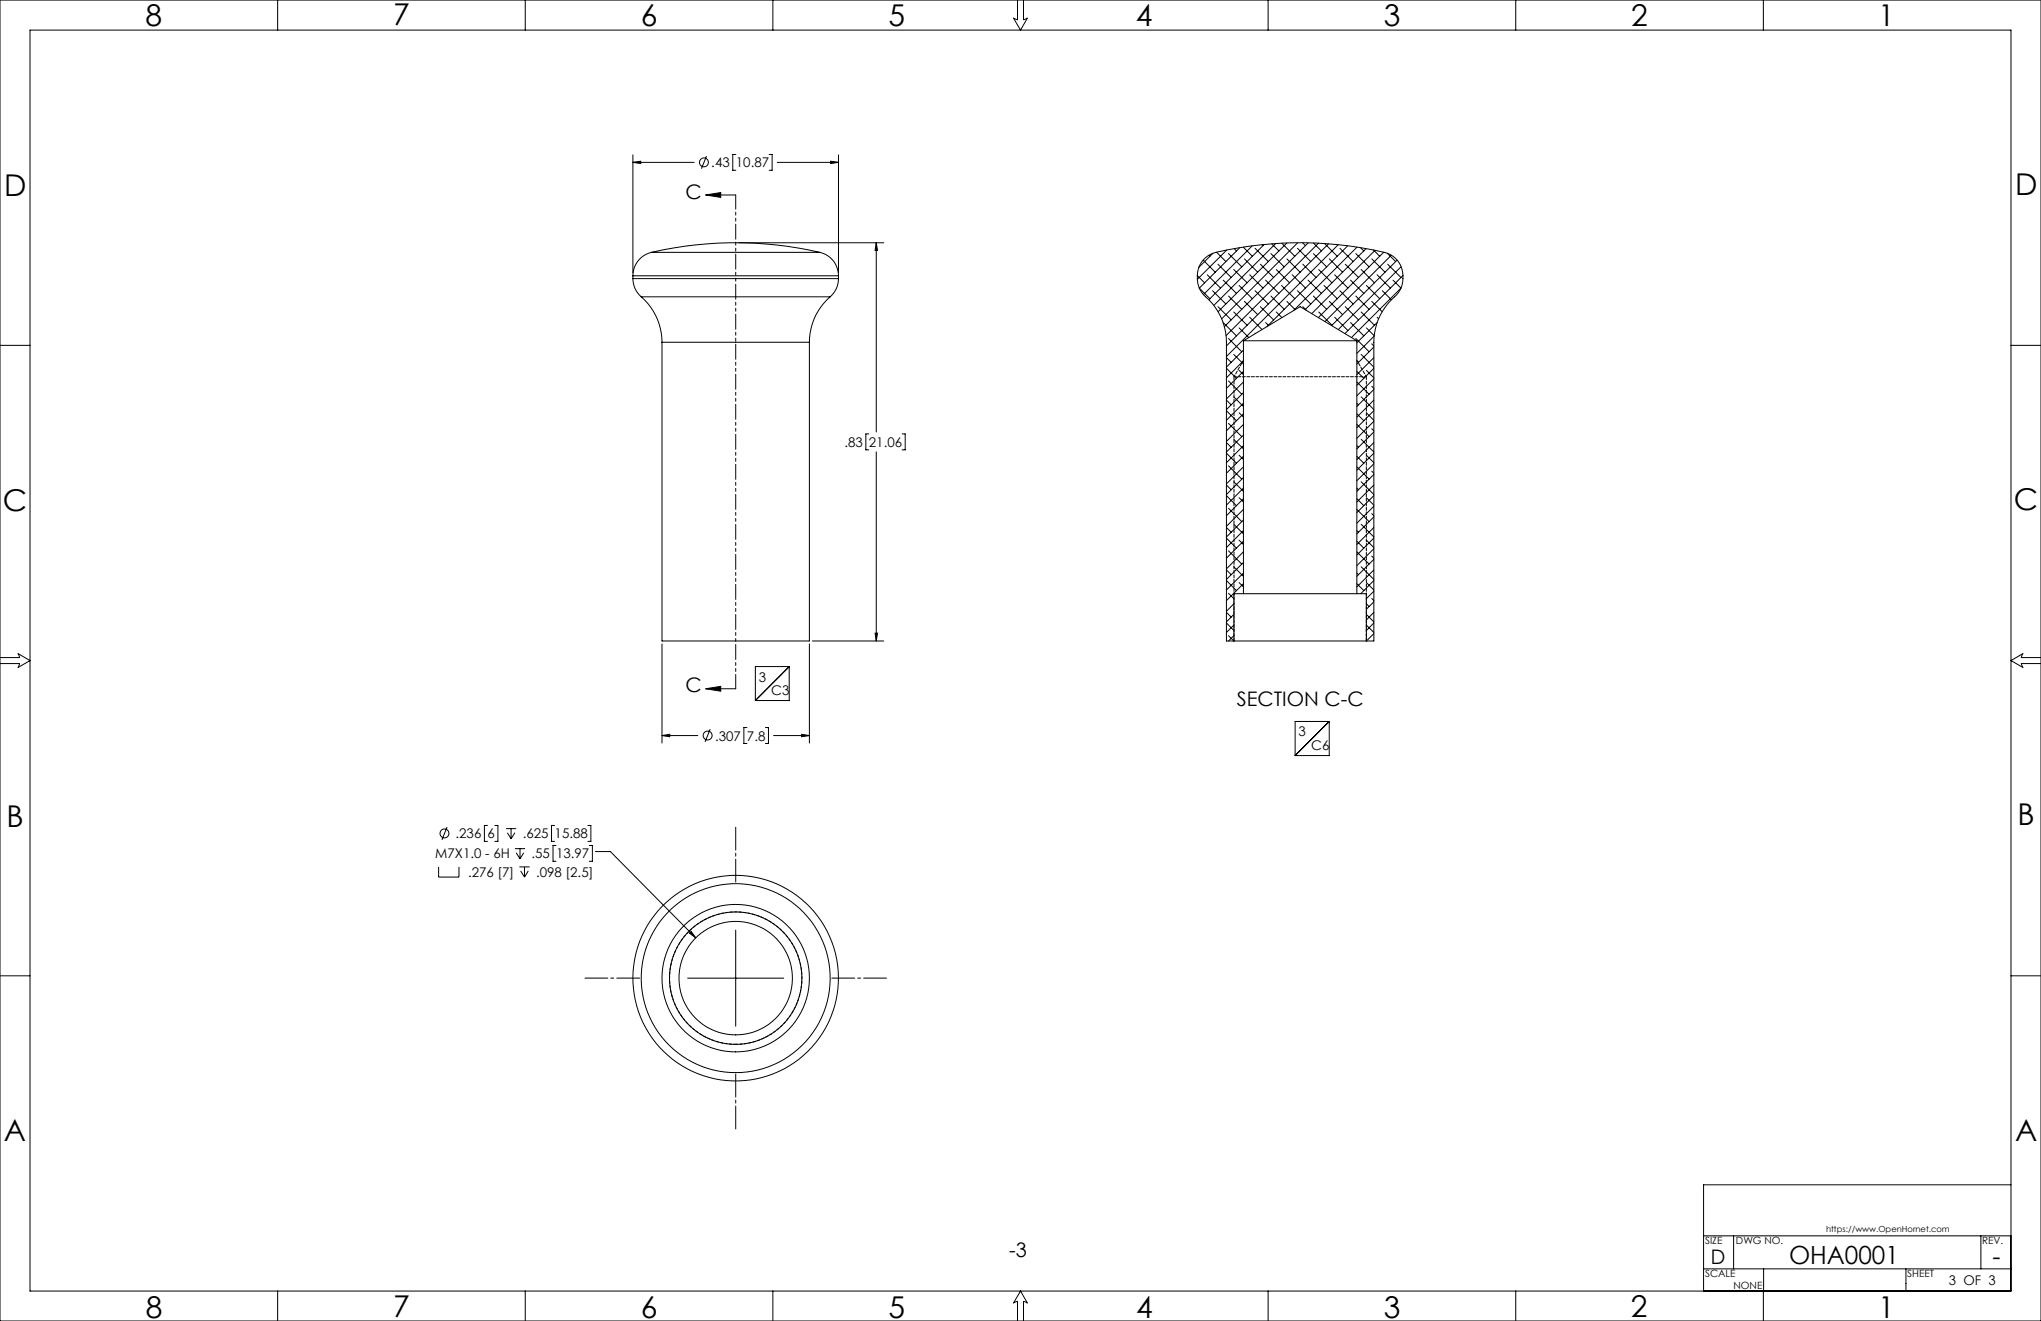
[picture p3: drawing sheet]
<svg xmlns="http://www.w3.org/2000/svg" width="864mm" height="559mm" viewBox="0 0 864 559" stroke-linecap="round" stroke-linejoin="round" font-family="sans-serif">
<g fill="none" stroke="#000" stroke-width=".42">
<path d="M0 0h863.6v558.8h-863.6zM12.7 12.7h838.2v533.4h-838.2zM117.5 0v12.7M222.2 0v12.7M327 0v12.7M430.5 0v8.4l-1.7-.7 3 5 2.9-5-1.6 .7v-8.4M536.6 0v12.7M641.4 0v12.7M746.1 0v12.7M267.8 68.7l3.3-.5v1zM267.8 65.5v49.9M267.8 68.7h25.9"/>
<path d="M298.9 66l-2.1 5.4M311.4 65.3h-1.3v6.7h1.3M325.4 65.3h1.3v6.7h-1.3M328.9 68.7h25.9M351.5 68.2l3.3 .5-3.3 .5zM354.8 65.5v49.9M298.6 82.5l6.3-1v2zM298.6 82.5h12.7M267.8 117.9a10.1 10.1 0 0 0 3.5 7.7M267.8 116.7h87M267.8 117.9h87M267.8 116.7v1.2"/>
<path d="M275.7 106.8a10.2 10.2 0 0 0-7.9 9.9M275.7 106.8a157.7 157.7 0 0 1 71.2 0M275.7 106.8h71.2M312.6 102.7h61.3M346.9 106.8a10.2 10.2 0 0 1 7.9 9.9M354.8 117.9a10.1 10.1 0 0 1-3.5 7.7M354.8 116.7v1.2M370.8 102.7l.5 3.3h-1zM370.8 102.7v80M506.6 116.6l3.1 3M507.4 112.8l.1 .1M509.1 110l5.1 5.1"/>
<path d="M510.8 116.2l5.6 5.6M511.5 107.9l.5 .5M513.2 107.1l-5.9 6M514.7 106.7l4 3.9M515.3 111.8l5.6 5.6M517.6 118.5l5.6 5.6M519.1 105.8l-12.5 12.4M519.8 107.3l5.6 5.6M522 114l5.7 5.6M522.2 105.2l1 1M524.6 104.8l-17.1 17.1 4.5 4.5M526.1 104.5l3.8 3.9"/>
<path d="M526.6 109.5l5.6 5.6M528.8 116.2l5.6 5.6M529.8 104l-20.6 20.6M531 105l5.6 5.6M533.3 111.8l5.6 5.6M534 103.5l.4 .4M534.9 103.4l-23.4 23.4M535.5 118.5l5.6 5.6M537.8 107.3l5.6 5.6M538.1 103.2l3 3M539.8 103l-26.2 26.2M540 114l5.6 5.6"/>
<path d="M542.4 102.9l5.5 5.5M544.5 102.8l-29.1 29.1M544.5 109.5l5.6 5.6M546.8 116.2l5.6 5.6M549 105l5.6 5.6M549.1 102.7l-32.2 32.2M551.1 102.7l1.3 1.2M551.3 111.8l5.6 5.6M553.5 118.5l5.6 5.6M553.5 102.7l-35.4 35.5M555.7 107.3l5.6 5.6M555.7 102.8l3.4 3.4"/>
<path d="M557.9 102.9l-39.1 39.1M558 114l5.6 5.6M560.5 103l5.3 5.4M562.1 103.2l-43.2 43.1M562.5 109.5l5.6 5.6M564.7 116.2l5.6 5.6M566.2 103.5l-47.3 47.3M566.9 105l5.7 5.6M569.2 111.8l5.6 5.6M570.3 104l-34.2 34.1M571.5 118.5l5.6 5.6M573.7 107.3l5.6 5.6"/>
<path d="M574.2 104.5l-26.9 26.9M575.7 104.8l1.4 1.4M575.9 114l5.7 5.6M578 105.2l-25.8 25.8M580.4 109.5l5.6 5.6M581.2 105.8l2.6 2.6M581.8 105.9l-26.8 26.8M582.7 116.2l5.6 5.6M585.5 106.7l-27.7 27.6M587 107.1l3.5 3.5M587.2 111.8l5.6 5.6M588.7 107.9l-28.1 28.1"/>
<path d="M589.4 118.5l3.4 3.3-20.9 21M591.1 110l-27.6 27.7M592.8 112.8l-26.6 26.6M593.6 116.6l-24.5 24.5M271.3 125.6a25.6 25.6 0 0 1 8.8 19.2M271.3 125.6h80M351.3 125.6a25.3 25.3 0 0 0-8.8 19.2M513.1 123l5.6 5.6M515.3 129.7l5.6 5.6M517.6 136.5l5.6 5.6M519.8 125.2l5.6 5.6M522 132l5.7 5.6"/>
<path d="M524.3 138.7l4.1 4.1M524.3 120.8l5.6 5.6M526.6 127.5l5.6 5.6M528.8 134.2l5.2 5.2M531 123l5.6 5.6M533.3 129.7l5.6 5.6M535.5 136.5l1.3 1.2M537.8 125.2l5.6 5.6M540 132l2.4 2.3M542.3 120.8l5.6 5.6M544.5 127.5l3.5 3.5M549 123l5.6 5.6"/>
<path d="M551.3 129.7l1.6 1.7M555.7 125.2l5.6 5.6M558 132l5.6 5.6M560.2 120.8l5.6 5.6M562.5 127.5l5.6 5.6M564.7 134.2l5.6 5.6M566.9 123l5.7 5.6M569.2 129.7l5.6 5.6M571.5 136.5l5.6 5.6M573.7 125.2l5.6 5.6M575.9 132l5.7 5.6M578.2 138.7l3.2 3.3"/>
<path d="M578.2 120.8l5.6 5.6M580.4 127.5l4.4 4.4M582.7 134.2l.6 .7M582.7 136.4l-8.6 8.6M584.9 123l3.9 3.8M0 146.1h12.7M280.1 144.8v126.3h62.4v-126.3M280.1 144.8h62.4M518.9 155.8l4.3 4.2M518.9 151.3l2 2M519.8 143.2l5.6 5.6M522 149.9l4.1 4.1"/>
<path d="M524.3 156.7l1.8 1.8M526.1 144.1h48M526.1 144.1l24-14.4 24 14.4M526.1 144.1v107M526.1 148.1l-7.2 7.2M526.1 152.6l-7.2 7.2M526.1 157.1l-7.2 7.2M531 140.9l.2 .2M573.7 143.2l5.6 5.6M574.1 144.1v107M574.1 157.1l3 2.9M574.1 152.6l.7 .7"/>
<path d="M575.9 149.9l5.4 5.4M578.2 156.7l3.1 3.1M580.4 145.5l.9 .8M581.3 146.8l-7.2 7.2M581.3 151.3l-7.2 7.2M581.3 155.8l-7.2 7.2M581.4 142.2l-7.3 7.3M850.9 146.1h12.7M518.9 173.7l4.3 4.3M518.9 169.3l2 2M519.8 179.1l5.6 5.6M519.8 161.1l5.6 5.7"/>
<path d="M522 167.9l4.1 4M524.3 174.6l1.8 1.9M526.1 161.6l-7.2 7.2M526.1 166.1l-7.2 7.1M526.1 170.6l-7.2 7.2M526.1 175l-7.2 7.2M526.1 179.5l-7.2 7.2M574.1 179.5l5.2 5.2M574.1 175l3 3M574.1 170.6l.7 .7M574.1 161.6l5.2 5.2M575.9 167.9l5.4 5.3"/>
<path d="M578.2 174.6l3.1 3.2M580.4 163.4l.9 .9M581.3 160.3l-7.2 7.2M581.3 164.7l-7.2 7.2M581.3 169.3l-7.2 7.2M581.3 173.7l-7.2 7.2M581.3 178.2l-7.2 7.2M367.6 183.6h-1.2v6.7h1.2M370.8 191.1v80M381.7 183.6h1.3v6.7h-1.3M518.9 191.7l4.3 4.3M518.9 187.2l2 2"/>
<path d="M519.8 197.1l5.6 5.6M522 185.8l4.1 4.1M524.3 192.6l1.8 1.8M526.1 184l-7.2 7.2M526.1 188.5l-7.2 7.2M526.1 193l-7.2 7.2M526.1 197.5l-7.2 7.2M574.1 197.5l5.2 5.2M574.1 193l3 3M574.1 188.5l.7 .7M575.9 185.8l5.4 5.4M578.2 192.6l3.1 3.1"/>
<path d="M580.4 199.3l.9 .9M580.4 181.4l.9 .8M581.3 182.7l-7.2 7.2M581.3 187.2l-7.2 7.2M581.3 191.7l-7.2 7.2M581.3 196.2l-7.2 7.2M518.9 209.7l4.3 4.2M518.9 205.2l2 2M519.8 215l5.6 5.7M522 203.8l4.1 4.1M524.3 210.5l1.8 1.9M526.1 202l-7.2 7.2"/>
<path d="M526.1 206.5l-7.2 7.2M526.1 211l-7.2 7.2M526.1 215.5l-7.2 7.1M526.1 220l-7.2 7.2M574.1 215.5l5.2 5.2M574.1 211l3 2.9M574.1 206.5l.7 .7M575.9 203.8l5.4 5.4M578.2 210.5l3.1 3.2M580.4 217.3l.9 .9M581.3 200.7l-7.2 7.2M581.3 205.2l-7.2 7.2"/>
<path d="M581.3 209.7l-7.2 7.2M581.3 214.1l-7.2 7.2M581.3 218.7l-7.2 7.1M518.9 227.6l4.3 4.3M518.9 223.1l2 2M519.8 233l5.6 5.6M522 239.7l4.1 4.1M522 221.8l4.1 4M524.3 228.5l1.8 1.8M526.1 224.4l-7.2 7.2M526.1 228.9l-7.2 7.2M526.1 233.4l-7.2 7.2"/>
<path d="M526.1 237.9l-7.2 7.2M574.1 233.4l5.2 5.2M574.1 228.9l3 3M574.1 224.4l.7 .7M575.9 239.7l5.4 5.4M575.9 221.8l5.4 5.4M578.2 228.5l3.1 3.1M580.4 235.2l.9 .9M581.3 223.1l-7.2 7.2M581.3 227.6l-7.2 7.2M581.3 232.1l-7.2 7.2M581.3 236.6l-7.2 7.2"/>
<path d="M518.9 259l2 2.1M518.9 245.6l4.3 4.2M518.9 241.1l2 2M519.8 251l2.3 2.3M522 257.7h.1M522.1 255.4l-3.2 3.2M522.1 259.9l-3.2 3.2M524.3 246.5l1.8 1.8M526.1 251.1h48M526.1 251.1h-4v20M526.1 242.4l-7.2 7.2M526.1 246.9l-7.2 7.2"/>
<path d="M574.1 251.1h4v20M574.1 246.9l3 2.9M574.1 242.4l.7 .7M578.1 259.9l3.2 3.2M578.1 255.4l1.2 1.2M578.2 246.5l3.1 3.1M580.4 253.2l.9 .9M581.3 241.1l-7.2 7.2M581.3 245.6l-5.5 5.5M581.3 250.1l-3.2 3.2M581.3 254.6l-3.2 3.1M581.3 259l-3.2 3.3"/>
<path d="M0 278.2h8.3l-.7-1.7 5.1 2.9-5.1 3 .7-1.7h-8.3M280.1 272.4v41.9M342.5 272.4v41.9M343.7 271.1h30.2M370.3 267.8h1l-.5 3.3zM518.9 263.5l3.2 3.2M519.8 268.9l2.2 2.2M522.1 271.1h-3.2v-126.3a26 26 0 0 0-9.5-20 11.1 11.1 0 0 1 5.1-18 156.3 156.3 0 0 1 72.4 .3 11.1 11.1 0 0 1 3.2 18.5 25.3 25.3 0 0 0-8.8 19.2v126.3h-3.2M522.1 271.1h56M522.1 264.4l-3.2 3.1M522.1 268.9l-2.3 2.2M578.2 264.4l3.1 3.1"/>
<path d="M581.3 263.5l-3.2 3.2M581.3 268l-3.1 3.1M863.6 278.2h-8.4l.8-1.7-5.1 2.9 5.1 3-.8-1.7h8.4M298.6 291.4l6.3-1.1v2.1zM298.6 291.4h12.7M333.9 282h-14.3v14.3M333.9 282v14.3h-14.3M333.9 282l-14.3 14.3M280.1 311.1l3.3-.5v1zM280.1 311.2h15.2M300.5 308.4l-2.2 5.4M316.1 307.8h-1.4v6.7h1.4"/>
<path d="M323.9 307.8h1.3v6.7h-1.3M327.3 311.2h15.2M339.2 310.6l3.3 .5-3.3 .5zM562.4 305.2h-14.4v14.4M562.4 305.2v14.4h-14.4M562.4 305.2l-14.4 14.4M189.2 349.8l-2.2 5.4M206.3 349.2h-1.3v6.7h1.3M209.4 349.2h1.3v6.7h-1.3M214.1 350.5h4.3M214.7 352.2l1.6 2.6M216.3 350.5v4.3"/>
<path d="M217.9 359h4.3M217.9 352.2l-1.6 2.6M220 359v4.3M234.7 349.2h-1.3v6.7h1.3M235.3 357.6h-1.3v6.7h1.3M248.7 349.2h1.3v6.7h-1.3M249.3 357.6h1.3v6.7h-1.3M185.6 366.7v4.3h8.6v-4.3M218.4 360.7l1.6 2.6M219.8 366.7h4.3M220.3 368.4l1.6 2.6M221.6 360.7l-1.6 2.6"/>
<path d="M221.9 366.7v4.3M223.5 368.4l-1.6 2.6M251.9 360.2h6.4l36.1 36.5M291.7 394.7l.8-.7 1.9 2.7zM311.3 393.5v40.6M0 412.8h12.7M291 413.8h40.6M850.9 412.8h12.7M850.9 501.2h-130.1v44.9M720.8 536.8h130.1M720.8 522.8h130.1M733.5 522.8v14"/>
<path d="M746.2 536.8v9.3M806.5 536.8v9.3M838.2 522.8v14M117.5 546.1v12.7M222.2 546.1v12.7M327 546.1v12.7M430.5 558.8v-8.3l-1.7 .7 3-5.1 2.9 5.1-1.6-.7v8.3M536.6 546.1v12.7M641.4 546.1v12.7M746.1 546.1v12.7"/>
<circle cx="297.9" cy="68.7" r="1.89"/>
<circle cx="299.4" cy="311.1" r="1.89"/>
<circle cx="188.1" cy="352.5" r="1.9"/>
<circle cx="311.3" cy="413.8" r="31.2"/>
<circle cx="311.3" cy="413.8" r="28"/>
<circle cx="311.3" cy="413.8" r="43.5"/>
<circle cx="311.3" cy="413.8" r="24"/>
<circle cx="311.3" cy="413.8" r="40"/>
</g>
<path d="M311.3 441.8a28 28 0 0 1-24.5-41.6 28 28 0 0 1 48.2-1.3 28 28 0 0 1-22.2 42.8l-1.5 .1" fill="none" stroke="#000" stroke-width=".42" stroke-dasharray="1.3 .6" stroke-dashoffset=".3" stroke-linecap="butt"/>
<path d="M311.3 82.5v208.8" fill="none" stroke="#000" stroke-width=".42" stroke-dasharray="6.3 1.3 1.3 1.3 1.3 1.3" stroke-dashoffset=".3"/>
<path d="M578.1 159.4h-56" fill="none" stroke="#000" stroke-width=".42" stroke-dasharray="1.3 .6" stroke-dashoffset=".3"/>
<path d="M522.1 271.1v-111.7M578.1 271.1v-111.7" fill="none" stroke="#000" stroke-width=".42" stroke-dasharray="1.3 .6"/>
<path d="M522.1 159.4l4-7M578.1 159.4l-4-7" fill="none" stroke="#000" stroke-width=".42" stroke-dasharray="1.3 .6" stroke-dashoffset=".4"/>
<path d="M311.3 373.1v-23.1M270.7 413.8h-23.2M351.9 413.8h23.2M311.3 454.4v23.2" fill="none" stroke="#000" stroke-width=".42" stroke-dasharray="15.2 1.3 1.3 1.3" stroke-dashoffset="5.6"/>
<g fill="#000">
<path d="M298.6 82.5l6.3-1v2zM298.6 291.4l6.3-1.1v2.1z"/>
<path d="M280.1 311.1l3.3-.5v1zM339.2 310.6l3.3 .5-3.3 .5zM267.8 68.7l3.3-.5v1zM351.5 68.2l3.3 .5-3.3 .5zM370.8 102.7l.5 3.3h-1zM370.3 267.8h1l-.5 3.3zM291.7 394.7l2.7 2-1.9-2.7z"/>
</g>
<g font-size="12.7">
<text x="61.6" y="10.9">8</text>
<text x="166.4" y="10.6">7</text>
<text x="271.1" y="10.9">6</text>
<text x="375.9" y="10.9">5</text>
<text x="480.7" y="10.9">4</text>
<text x="585.5" y="10.9">3</text>
<text x="690.2" y="11">2</text>
<text x="794.7" y="10.9">1</text>
<text x="1.8" y="83">D</text>
<text x="852.6" y="82.4">D</text>
<text x="852.2" y="215.7">C</text>
<text x="1.1" y="216.3">C</text>
<text x="2.7" y="349.7">B</text>
<text x="853.7" y="349.1">B</text>
<text x="1.6" y="482.7">A</text>
<text x="852.6" y="482.5">A</text>
<text x="61.7" y="557.6">8</text>
<text x="166.4" y="557.2">7</text>
<text x="271.2" y="557.6">6</text>
<text x="376" y="557.6">5</text>
<text x="480.7" y="557.6">4</text>
<text x="585.6" y="557.6">3</text>
<text x="690.1" y="557.2">2</text>
<text x="794.7" y="557.6">1</text>
</g>
<g font-size="10.6">
<text x="757" y="534.8">OHA0001</text>
<text x="843.1" y="535.3">-</text>
</g>
<g font-size="8.5">
<text x="290.1" y="84">C</text>
<text x="290.1" y="292.9">C</text>
<text x="523.3" y="298.8">SECTION C-C</text>
<text x="427" y="531.6">-3</text>
<text x="723.9" y="534.7">D</text>
</g>
<g font-size="5.6">
<text x="301" y="70.8">.43</text>
<text x="311.4" y="70.8">10.87</text>
<text x="357.3" y="189">.83</text>
<text x="367.7" y="189">21.06</text>
<text x="321.1" y="288.3">3</text>
<text x="326.4" y="293.8">C3</text>
<text x="549.5" y="311.5">3</text>
<text x="302.5" y="313.3">.307</text>
<text x="316.1" y="313.3">7.8</text>
<text x="554.8" y="317.1">C6</text>
<text x="192.8" y="354.7">.236</text>
<text x="206.3" y="354.7">6</text>
<text x="221.2" y="354.7">.625</text>
<text x="234.7" y="354.7">15.88</text>
<text x="184.2" y="363.1">M7X1.0 - 6H</text>
<text x="224.9" y="363.1">.55</text>
<text x="235.3" y="363.1">13.97</text>
<text x="198" y="370.9">.276 [7]</text>
<text x="226.8" y="370.9">.098 [2.5]</text>
<text x="824.6" y="543.6">3 OF 3</text>
</g>
<g font-size="4.2">
<text x="721.5" y="526.2">SIZE</text>
<text x="734.5" y="526.2">DWG NO.</text>
<text x="838.7" y="526.1">REV.</text>
<text x="721.5" y="540.3">SCALE</text>
<text x="733.5" y="545.3">NONE</text>
<text x="807" y="540.3">SHEET</text>
</g>
<text font-size="3.5" x="772.7" y="521.2">https://www.OpenHornet.com</text>
</svg>
